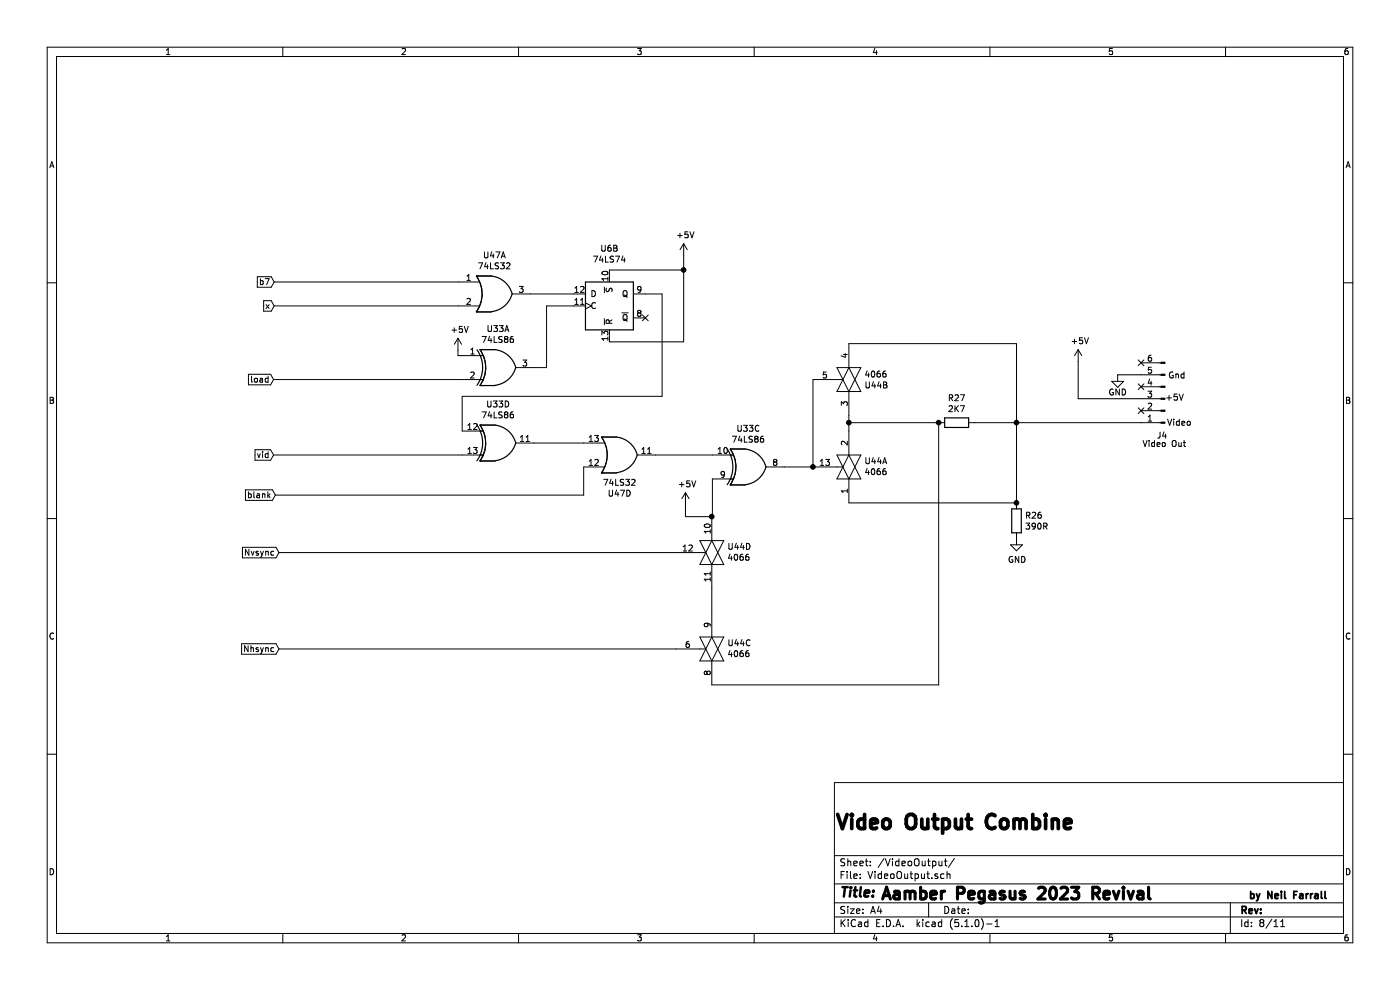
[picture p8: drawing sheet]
EESchema Schematic File Version 4
LIBS:Pegasus2023-cache
EELAYER 29 0
EELAYER END
$Descr A4 11693 8268
encoding utf-8
Sheet 8 11
Title ""
Date ""
Rev ""
Comp ""
Comment1 ""
Comment2 ""
Comment3 ""
Comment4 ""
$EndDescr
$Comp
L 74xx:74LS74 U6
U 2 1
P 5090 2555
F 0 "U6" H 5090 3036 50  0000 C CNN
F 1 "74LS74" H 5090 2945 50  0000 C CNN
F 2 "Package_DIP:DIP-14_W7.62mm_Socket_LongPads" H 5090 2555 50  0001 C CNN
F 3 "74xx/74hc_hct74.pdf" H 5090 2555 50  0001 C CNN
	2    5090 2555
	1    0    0    -1  
$EndComp
$Comp
L 74xx:74LS32 U47
U 1 1
P 4130 2455
F 0 "U47" H 4130 2780 50  0000 C CNN
F 1 "74LS32" H 4130 2689 50  0000 C CNN
F 2 "Package_DIP:DIP-14_W7.62mm_Socket_LongPads" H 4130 2455 50  0001 C CNN
F 3 "http://www.ti.com/lit/gpn/sn74LS32" H 4130 2455 50  0001 C CNN
	1    4130 2455
	1    0    0    -1  
$EndComp
$Comp
L 74xx:74LS32 U47
U 4 1
P 5175 3800
F 0 "U47" H 5175 4125 50  0000 C CNN
F 1 "74LS32" H 5175 4034 50  0000 C CNN
F 2 "Package_DIP:DIP-14_W7.62mm_Socket_LongPads" H 5175 3800 50  0001 C CNN
F 3 "http://www.ti.com/lit/gpn/sn74LS32" H 5175 3800 50  0001 C CNN
	4    5175 3800
	1    0    0    1   
$EndComp
$Comp
L 74xx:74LS86 U33
U 1 1
P 4160 3070
F 0 "U33" H 4160 3395 50  0000 C CNN
F 1 "74LS86" H 4160 3304 50  0000 C CNN
F 2 "Package_DIP:DIP-14_W7.62mm_Socket_LongPads" H 4160 3070 50  0001 C CNN
F 3 "74xx/74ls86.pdf" H 4160 3070 50  0001 C CNN
	1    4160 3070
	1    0    0    -1  
$EndComp
$Comp
L 74xx:74LS86 U33
U 4 1
P 4160 3700
F 0 "U33" H 4160 4025 50  0000 C CNN
F 1 "74LS86" H 4160 3934 50  0000 C CNN
F 2 "Package_DIP:DIP-14_W7.62mm_Socket_LongPads" H 4160 3700 50  0001 C CNN
F 3 "74xx/74ls86.pdf" H 4160 3700 50  0001 C CNN
	4    4160 3700
	1    0    0    -1  
$EndComp
$Comp
L 74xx:74LS86 U33
U 3 1
P 6250 3900
F 0 "U33" H 6250 3583 50  0000 C CNN
F 1 "74LS86" H 6250 3674 50  0000 C CNN
F 2 "Package_DIP:DIP-14_W7.62mm_Socket_LongPads" H 6250 3900 50  0001 C CNN
F 3 "74xx/74ls86.pdf" H 6250 3900 50  0001 C CNN
	3    6250 3900
	1    0    0    1   
$EndComp
$Comp
L 4xxx:4066 U44
U 1 1
P 7090 3900
F 0 "U44" V 7136 3772 50  0000 R CNN
F 1 "4066" V 7045 3772 50  0000 R CNN
F 2 "Package_DIP:DIP-14_W7.62mm_Socket_LongPads" H 7090 3900 50  0001 C CNN
F 3 "http://www.ti.com/lit/ds/symlink/cd4066b.pdf" H 7090 3900 50  0001 C CNN
	1    7090 3900
	0    -1   -1   0   
$EndComp
$Comp
L 4xxx:4066 U44
U 3 1
P 5945 5420
F 0 "U44" V 5991 5292 50  0000 R CNN
F 1 "4066" V 5900 5292 50  0000 R CNN
F 2 "Package_DIP:DIP-14_W7.62mm_Socket_LongPads" H 5945 5420 50  0001 C CNN
F 3 "http://www.ti.com/lit/ds/symlink/cd4066b.pdf" H 5945 5420 50  0001 C CNN
	3    5945 5420
	0    -1   -1   0   
$EndComp
$Comp
L 4xxx:4066 U44
U 4 1
P 5945 4615
F 0 "U44" V 5991 4487 50  0000 R CNN
F 1 "4066" V 5900 4487 50  0000 R CNN
F 2 "Package_DIP:DIP-14_W7.62mm_Socket_LongPads" H 5945 4615 50  0001 C CNN
F 3 "http://www.ti.com/lit/ds/symlink/cd4066b.pdf" H 5945 4615 50  0001 C CNN
	4    5945 4615
	0    -1   -1   0   
$EndComp
$Comp
L Device:R R27
U 1 1
P 7990 3530
F 0 "R27" V 7783 3530 50  0000 C CNN
F 1 "2K7" V 7874 3530 50  0000 C CNN
F 2 "Resistor_THT:R_Axial_DIN0411_L9.9mm_D3.6mm_P15.24mm_Horizontal" V 7920 3530 50  0001 C CNN
F 3 "~" H 7990 3530 50  0001 C CNN
	1    7990 3530
	0    1    1    0   
$EndComp
$Comp
L Device:R R26
U 1 1
P 8490 4350
F 0 "R26" H 8560 4396 50  0000 L CNN
F 1 "390R" H 8560 4305 50  0000 L CNN
F 2 "Resistor_THT:R_Axial_DIN0411_L9.9mm_D3.6mm_P15.24mm_Horizontal" V 8420 4350 50  0001 C CNN
F 3 "~" H 8490 4350 50  0001 C CNN
	1    8490 4350
	1    0    0    -1  
$EndComp
Wire Wire Line
	3830 2355 2290 2355
Wire Wire Line
	2290 2555 3830 2555
Text GLabel 2290 2355 0    50   Input ~ 0
b7
Text GLabel 2290 2555 0    50   Input ~ 0
x
Wire Wire Line
	4430 2455 4790 2455
Wire Wire Line
	4460 3070 4565 3070
Wire Wire Line
	4565 3070 4565 2555
Wire Wire Line
	4565 2555 4790 2555
Wire Wire Line
	3860 2970 3825 2970
Wire Wire Line
	3825 2970 3825 2925
Wire Wire Line
	3860 3170 2285 3170
Text GLabel 2285 3170 0    50   Input ~ 0
load
Text GLabel 2285 3800 0    50   Input ~ 0
vid
Text GLabel 2300 4135 0    50   Input ~ 0
blank
Text GLabel 2330 4615 0    50   Input ~ 0
Nvsync
Text GLabel 2330 5420 0    50   Input ~ 0
Nhsync
$Comp
L power:+5V #PWR095
U 1 1
P 3825 2925
F 0 "#PWR095" H 3825 2775 50  0001 C CNN
F 1 "+5V" H 3840 3098 50  0000 C CNN
F 2 "" H 3825 2925 50  0001 C CNN
F 3 "" H 3825 2925 50  0001 C CNN
	1    3825 2925
	1    0    0    -1  
$EndComp
$Comp
L power:+5V #PWR096
U 1 1
P 5710 2135
F 0 "#PWR096" H 5710 1985 50  0001 C CNN
F 1 "+5V" H 5725 2308 50  0000 C CNN
F 2 "" H 5710 2135 50  0001 C CNN
F 3 "" H 5710 2135 50  0001 C CNN
	1    5710 2135
	1    0    0    -1  
$EndComp
$Comp
L power:+5V #PWR097
U 1 1
P 5725 4215
F 0 "#PWR097" H 5725 4065 50  0001 C CNN
F 1 "+5V" H 5740 4388 50  0000 C CNN
F 2 "" H 5725 4215 50  0001 C CNN
F 3 "" H 5725 4215 50  0001 C CNN
	1    5725 4215
	1    0    0    -1  
$EndComp
$Comp
L power:GND #PWR098
U 1 1
P 8490 4500
F 0 "#PWR098" H 8490 4250 50  0001 C CNN
F 1 "GND" H 8495 4327 50  0000 C CNN
F 2 "" H 8490 4500 50  0001 C CNN
F 3 "" H 8490 4500 50  0001 C CNN
	1    8490 4500
	1    0    0    -1  
$EndComp
Wire Wire Line
	3860 3600 3860 3310
Wire Wire Line
	3860 3310 5530 3310
Wire Wire Line
	5530 3310 5530 2455
Wire Wire Line
	5530 2455 5390 2455
Wire Wire Line
	3860 3800 2285 3800
Wire Wire Line
	4460 3700 4875 3700
Wire Wire Line
	4875 3900 4875 4135
Wire Wire Line
	4875 4135 2300 4135
Wire Wire Line
	5475 3800 5950 3800
Wire Wire Line
	5950 4000 5950 4315
Wire Wire Line
	5725 4315 5725 4215
Wire Wire Line
	5725 4315 5945 4315
Wire Wire Line
	6550 3900 6790 3900
Wire Wire Line
	5945 5120 5945 4915
Wire Wire Line
	5090 2855 5710 2855
Wire Wire Line
	5710 2855 5710 2255
Wire Wire Line
	5090 2255 5710 2255
Connection ~ 5710 2255
Wire Wire Line
	5710 2255 5710 2135
NoConn ~ 5390 2655
$Comp
L 4xxx:4066 U44
U 2 1
P 7090 3170
F 0 "U44" V 7136 3042 50  0000 R CNN
F 1 "4066" V 7045 3042 50  0000 R CNN
F 2 "Package_DIP:DIP-14_W7.62mm_Socket_LongPads" H 7090 3170 50  0001 C CNN
F 3 "http://www.ti.com/lit/ds/symlink/cd4066b.pdf" H 7090 3170 50  0001 C CNN
	2    7090 3170
	0    -1   1    0   
$EndComp
Wire Wire Line
	7090 3600 7090 3530
Wire Wire Line
	6790 3170 6790 3900
Connection ~ 6790 3900
Wire Wire Line
	7840 5720 7840 3530
Wire Wire Line
	7840 3530 7090 3530
Connection ~ 7090 3530
Wire Wire Line
	7090 3530 7090 3470
Connection ~ 7840 3530
Wire Wire Line
	9530 3530 8490 3530
Wire Wire Line
	7090 2870 8490 2870
Wire Wire Line
	8490 2870 8490 3530
Connection ~ 8490 3530
Wire Wire Line
	8490 3530 8140 3530
Wire Wire Line
	7090 4200 8490 4200
Wire Wire Line
	8490 4200 8490 3530
Wire Wire Line
	8490 3530 8490 3525
Connection ~ 8490 4200
Connection ~ 5945 4315
Wire Wire Line
	5945 4315 5950 4315
Wire Wire Line
	5945 5720 7840 5720
Wire Wire Line
	2330 4615 5645 4615
Wire Wire Line
	2330 5420 5645 5420
Text Notes 7350 7530 0    98   ~ 20
Aamber Pegasus 2023 Revival
Text Notes 10425 7520 0    59   ~ 12
by Neil Farrall
Text Notes 6970 6945 0    118  ~ 24
Video Output Combine
$Comp
L Connector:Conn_01x06_Male J4
U 1 1
P 9730 3330
F 0 "J4" H 9800 3640 50  0000 R CNN
F 1 "Video Out" H 9920 3710 50  0000 R CNN
F 2 "Connector_PinHeader_2.54mm:PinHeader_1x06_P2.54mm_Horizontal" H 9730 3330 50  0001 C CNN
F 3 "~" H 9730 3330 50  0001 C CNN
	1    9730 3330
	-1   0    0    1   
$EndComp
NoConn ~ 9530 3230
Text Notes 9755 3170 0    51   ~ 0
Gnd
NoConn ~ 9530 3030
NoConn ~ 9530 3430
Text Notes 9730 3355 0    51   ~ 0
+5V
Text Notes 9745 3565 0    51   ~ 0
Video
$Comp
L power:GND #PWR0126
U 1 1
P 9335 3135
F 0 "#PWR0126" H 9335 2885 50  0001 C CNN
F 1 "GND" H 9335 2995 50  0000 C CNN
F 2 "" H 9335 3135 50  0001 C CNN
F 3 "" H 9335 3135 50  0001 C CNN
	1    9335 3135
	1    0    0    -1  
$EndComp
Wire Wire Line
	9530 3130 9335 3130
Wire Wire Line
	9335 3130 9335 3135
Wire Wire Line
	9530 3330 9005 3330
Wire Wire Line
	9005 3330 9005 3020
$Comp
L power:+5V #PWR0125
U 1 1
P 9005 3020
F 0 "#PWR0125" H 9005 2870 50  0001 C CNN
F 1 "+5V" H 9020 3193 50  0000 C CNN
F 2 "" H 9005 3020 50  0001 C CNN
F 3 "" H 9005 3020 50  0001 C CNN
	1    9005 3020
	1    0    0    -1  
$EndComp
$EndSCHEMATC
